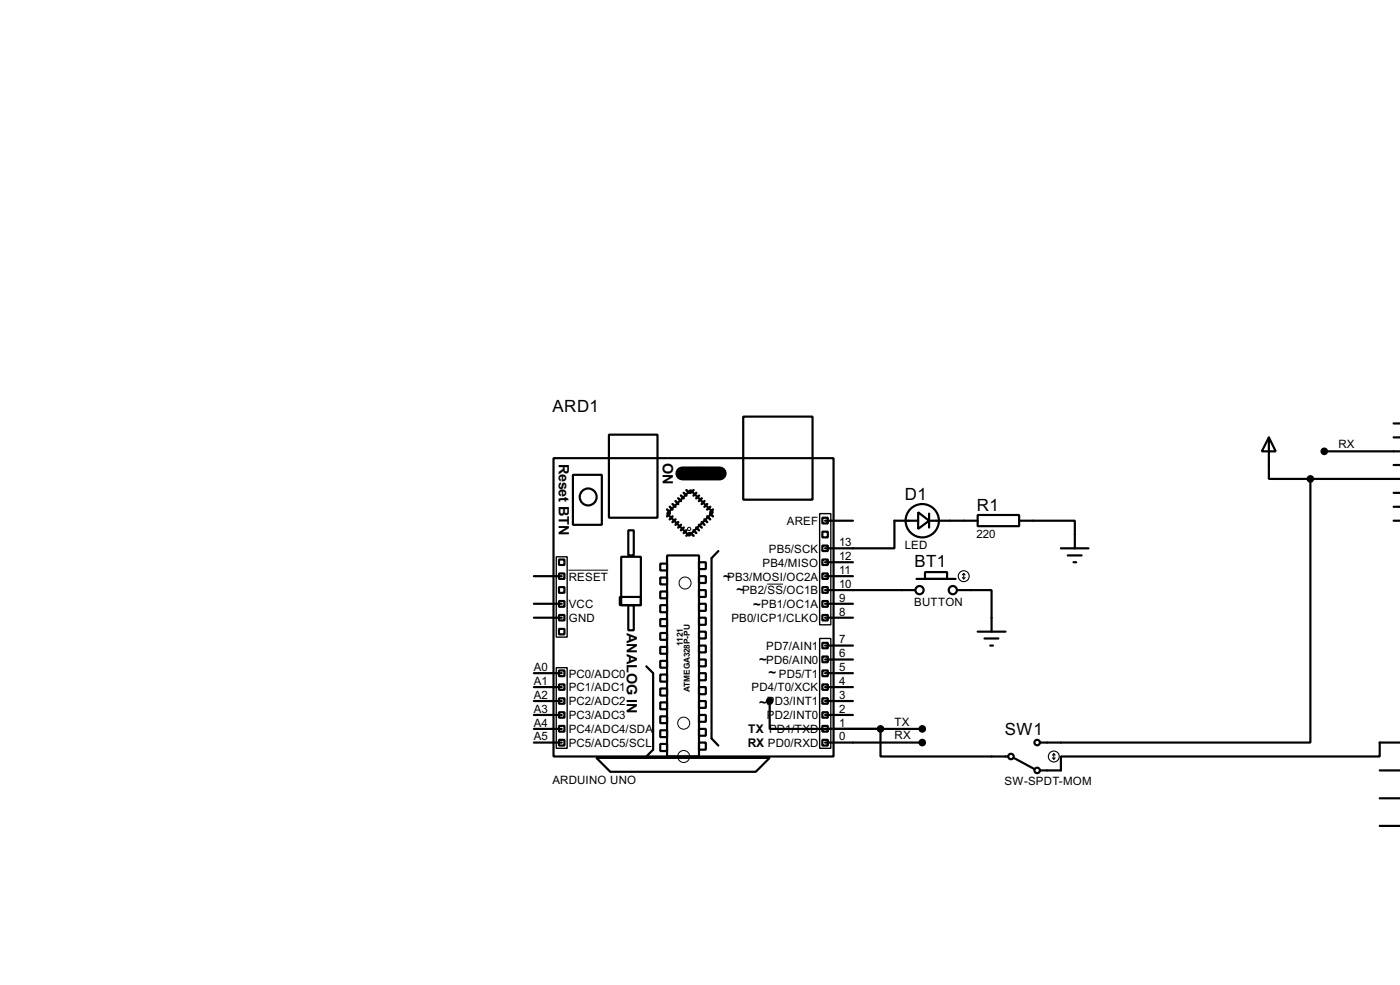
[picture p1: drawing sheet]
<svg xmlns="http://www.w3.org/2000/svg" width="256mm" height="180mm" viewBox="0 0 256 180" stroke-linecap="round" stroke-linejoin="round" font-family="sans-serif">
<g fill="none" stroke="#000" stroke-width=".4">
<path d="M111.6 79.6h8.9v15.2h-8.9zM136.2 76.3h12.7v15.2h-12.7zM255.3 77.5h1.2M101.4 83.9h51.3v54.6h-51.3zM105 86.9h5.3v9.2h-5.3zM115.1 97.1h1v4.6h-1zM126.5 89.7l4.1 4.1-4.3 4.3-4.1-4.1zM127.6 85.7h2v2h-2zM150.7 94.8h1v1h-1zM150.7 99.9h1v1h-1zM150.7 97.3h1v1.1h-1zM151.2 95.3h5.1"/>
<path d="M168.2 93.8l2 1.5-2 1.5zM168.2 95.3h-4.3v5.1h-12.7M170.2 95.3h8.9M170.2 94v2.6M179.1 94.3h7.6v2h-7.6zM186.7 95.3h10.2v5.1M232.5 80.1l1.2 2.5h-2.5zM232.5 80.1v7.6h7.6M240.1 87.7v48.2h-49.5M240.1 87.7h16.4M242.6 82.6h13.9M255.3 95.3h1.2"/>
<path d="M255.3 90.2h1.2M255.3 85.1h1.2M255.3 80.1h1.2M255.3 92.8h1.2M97.8 113.1h5.1M97.8 110.5h5.1M97.8 105.5h5.1M102.4 105h1v1h-1zM102.4 110h1v1.1h-1zM102.4 115.1h1v1h-1zM102.4 112.6h1v1h-1zM102.4 107.5h1v1h-1z"/>
<path d="M102.4 102.4h1v1h-1zM113.6 109.3h3.8v1.5h-3.8zM113.8 101.9h3.6v8.9h-3.6zM115.1 110.8h1v4.6h-1zM121 103.2h1.2v1.2h-1.2zM121 105.7h1.2v1.3h-1.2zM121 108.3h1.2v1.2h-1.2zM121 110.8h1.2v1.3h-1.2zM121 113.3h1.2v1.3h-1.2zM121 115.9h1.2v1.2h-1.2zM121 118.4h1.2v1.3h-1.2zM122.2 101.7h5.9v36.8h-5.9z"/>
<path d="M128.1 102.9h1.2v1.3h-1.2zM128.1 105.5h1.2v1.2h-1.2zM128.1 108h1.2v1.3h-1.2zM128.1 110.5h1.2v1.3h-1.2zM128.1 113.1h1.2v1.3h-1.2zM128.1 115.6h1.2v1.3h-1.2zM128.1 118.2h1.2v1.2h-1.2zM131.6 100.9l-1.2 1.3v33l1.2 1.3M150.7 102.4h1v1h-1zM150.7 105h1v1h-1zM150.7 107.5h1v1h-1zM150.7 110h1v1.1h-1z"/>
<path d="M150.7 112.6h1v1h-1zM150.7 117.7h1v1h-1zM151.2 108h16.5M151.2 118.2h5.1M151.2 113.1h5.1M151.2 110.5h5.1M151.2 105.5h5.1M151.2 102.9h5.1M167.9 106h7.2M169.5 104.7h4v1.3h-4zM175.3 108h6.4v7.6M179.1 115.6h5.1"/>
<path d="M180.4 116.9h2.5M181.4 118.2h.5M194.4 100.4h5M195.6 101.7h2.6M196.7 102.9h.5M97.8 135.9h5.1M97.8 133.4h5.1M97.8 130.9h5.1M97.8 128.3h5.1M97.8 125.8h5.1M97.8 123.2h5.1M102.4 122.7h1v1.1h-1z"/>
<path d="M102.4 125.3h1v1h-1zM102.4 127.8h1v1h-1zM102.4 130.4h1v1h-1zM102.4 132.9h1v1h-1zM102.4 135.4h1v1.1h-1zM109.3 138.7h31.7l-2.5 2.6h-26.7zM118.4 122l1.3 1.2v14l-1.3 1.3M121 121h1.2v1.2h-1.2zM121 123.5h1.2v1.3h-1.2zM121 126h1.2v1.3h-1.2zM121 128.6h1.2v1.2h-1.2zM121 131.1h1.2v1.3h-1.2z"/>
<path d="M121 133.7h1.2v1.2h-1.2zM121 136.2h1.2v1.3h-1.2zM128.1 120.7h1.2v1.3h-1.2zM128.1 123.2h1.2v1.3h-1.2zM128.1 125.8h1.2v1.3h-1.2zM128.1 128.3h1.2v1.3h-1.2zM128.1 130.9h1.2v1.2h-1.2zM128.1 133.4h1.2v1.3h-1.2zM128.1 135.9h1.2v1.3h-1.2zM141 128.3v5.1h20.3v5.1h23.4M150.7 120.2h1v1h-1zM150.7 122.7h1v1.1h-1z"/>
<path d="M150.7 125.3h1v1h-1zM150.7 127.8h1v1h-1zM150.7 130.4h1v1h-1zM150.7 132.9h1v1h-1zM150.7 135.4h1v1.1h-1zM151.2 135.9h17.8M151.2 133.4h17.8M151.2 130.9h5.1M151.2 128.3h5.1M151.2 125.8h5.1M151.2 123.2h5.1M151.2 120.7h5.1"/>
<path d="M185.7 138.7l3.8 2.1M256.5 135.9h-3.7v2.6h-58.4v2.5h-3.8M252.8 146.1h3.7M252.8 141h3.7M252.8 151.2h3.7"/>
<circle cx="107.7" cy="91" r="1.55"/>
<circle cx="168.9" cy="95.3" r="3.1"/>
<circle cx="168.4" cy="108" r=".75"/>
<circle cx="174.5" cy="108" r=".75"/>
<circle cx="185.2" cy="138.5" r=".5"/>
<circle cx="190" cy="135.9" r=".5"/>
<circle cx="190" cy="141" r=".5"/>
</g>
<path d="M125 86.7h6.9" fill="none" stroke="#000" stroke-width="2.6"/>
<g fill="none" stroke="#000" stroke-width=".45">
<path d="M122.2 93.3l.5 .5M122.7 92.8l.5 .5M122.7 94l-.5 .5M123.2 92.3l.6 .5M123.2 94.5l-.5 .6M123.8 91.7l.5 .6M123.8 95.1l-.6 .5M124.3 91.2l.5 .5M124.3 95.6l-.5 .5M124.8 90.7l.5 .5M124.8 96.1l-.5 .5M125.3 90.2l.5 .5"/>
<path d="M125.3 96.6l-.5 .5M125.8 89.7l.5 .5M125.8 97.1l-.5 .5M126.3 97.6l-.5 .5M126.5 97.6l.6 .5M127.1 97.1l.5 .5M127.1 89.7l-.6 .5M127.6 96.6l.5 .5M127.6 90.2l-.5 .5M128.1 96.1l.5 .5M128.1 90.7l-.5 .5M128.6 95.6l.5 .5"/>
<path d="M128.6 91.2l-.5 .5M129.1 95.1l.5 .5M129.1 91.7l-.5 .6M129.6 94.5l.5 .6M129.6 92.3l-.5 .5M130.1 94l.5 .5M130.1 92.8l-.5 .5M130.6 93.3l-.5 .5"/>
</g>
<g fill="none" stroke="#000" stroke-width=".18">
<path d="M104.2 104.4h7.2M140.6 106.9h2.9"/>
<circle cx="126.2" cy="96.8" r=".3"/>
<circle cx="125.5" cy="106.7" r="1.1"/>
<circle cx="125.2" cy="132.4" r="1.1"/>
<circle cx="125.2" cy="138.5" r="1.1"/>
</g>
<path d="M150.2 94h2v20.4h-2zM101.9 101.9h2v14.7h-2zM150.2 116.9h2v20.1h-2zM101.9 122.2h2v14.8h-2z" fill="none" stroke="#000" stroke-width=".25"/>
<g fill="#000" stroke="#000" stroke-width=".4">
<circle cx="240" cy="87.7" r=".5"/>
<circle cx="242.6" cy="82.6" r=".5"/>
<circle cx="141" cy="128.3" r=".5"/>
<circle cx="161.3" cy="133.4" r=".5"/>
<circle cx="168.9" cy="133.4" r=".5"/>
<circle cx="168.9" cy="135.9" r=".5"/>
</g>
<g fill="none" stroke="#000" stroke-width=".2">
<path d="M176.3 105.7l.3 .3M176.6 105v1M176.6 105l-.3 .2M176.6 105l.2 .2M176.8 105.7l-.2 .3M192.8 138.7l.3 .3M193.1 138v1M193.1 138l-.3 .2M193.1 138l.2 .2M193.3 138.7l-.2 .3"/>
<circle cx="176.5" cy="105.5" r="1"/>
<circle cx="193" cy="138.5" r="1"/>
</g>
<g font-size="3.5">
<text x="101.2" y="75.5">ARD1</text>
<text x="165.8" y="91.5">D1</text>
<text x="179" y="93.5">R1</text>
<text x="167.5" y="103.9">BT1</text>
<text x="184.1" y="134.6">SW1</text>
</g>
<g font-size="3">
<text x="102.4" y="84.9" transform="rotate(90 102.4 84.9)">Reset BTN</text>
<text x="121.5" y="84.7" transform="rotate(90 121.5 84.7)">ON</text>
<text x="114.8" y="115.9" transform="rotate(90 114.8 115.9)">ANALOG IN</text>
</g>
<g font-size="2.7">
<text x="132.5" y="106.4">~</text>
<text x="135" y="108.8">~</text>
<text x="138" y="111.4">~</text>
<text x="139.1" y="121.6">~</text>
<text x="140.8" y="123.9">~</text>
<text x="139.1" y="129.5">~</text>
</g>
<g font-size="2.5">
<text x="137" y="136.7">RX PD0/RXD</text>
<text x="137.1" y="134.2">TX PD1/TXD</text>
</g>
<g font-size="2.4">
<text x="245.2" y="82">RX</text>
<text x="140.8" y="101.2">PB5/SCK</text>
<text x="144.1" y="96.1">AREF</text>
<text x="153.7" y="100">13</text>
<text x="165.7" y="100.6">LED</text>
<text x="178.9" y="98.5">220</text>
<text x="104.2" y="106.3">RESET</text>
<text x="133.2" y="106.3">PB3/MOSI/OC2A</text>
<text x="139.7" y="103.7">PB4/MISO</text>
<text x="153.7" y="107.6">10</text>
<text x="153.7" y="105.1">11</text>
<text x="153.7" y="102.5">12</text>
<text x="104.2" y="111.3">VCC</text>
<text x="104.2" y="113.9">GND</text>
<text x="134" y="113.9">PB0/ICP1/CLKO</text>
<text x="135.9" y="108.8">PB2/SS/OC1B</text>
<text x="139.4" y="111.3">PB1/OC1A</text>
<text x="153.7" y="112.7">8</text>
<text x="153.7" y="110.1">9</text>
<text x="167.5" y="111">BUTTON</text>
<text x="140.4" y="119">PD7/AIN1</text>
<text x="153.7" y="117.8">7</text>
<text x="97.8" y="125.4">A1</text>
<text x="97.8" y="122.8">A0</text>
<text x="104.2" y="124">PC0/ADC0</text>
<text x="140.4" y="121.5">PD6/AIN0</text>
<text x="142.7" y="124">PD5/T1</text>
<text x="153.7" y="125.4">4</text>
<text x="153.7" y="122.8">5</text>
<text x="153.7" y="120.3">6</text>
<text x="97.8" y="130.5">A3</text>
<text x="97.8" y="127.9">A2</text>
<text x="104.2" y="131.7">PC3/ADC3</text>
<text x="104.2" y="129.1">PC2/ADC2</text>
<text x="104.2" y="126.6">PC1/ADC1</text>
<text x="137.7" y="126.6">PD4/T0/XCK</text>
<text x="140.5" y="131.7">PD2/INT0</text>
<text x="140.5" y="129.1">PD3/INT1</text>
<text x="153.7" y="130.5">2</text>
<text x="153.7" y="127.9">3</text>
<text x="97.8" y="135.5">A5</text>
<text x="97.8" y="133">A4</text>
<text x="104.2" y="136.7">PC5/ADC5/SCL</text>
<text x="104.2" y="134.2">PC4/ADC4/SDA</text>
<text x="153.7" y="135.5">0</text>
<text x="153.7" y="133">1</text>
<text x="163.9" y="135.3">RX</text>
<text x="163.9" y="132.8">TX</text>
<text x="101.2" y="143.5">ARDUINO UNO</text>
<text x="184" y="143.7">SW-SPDT-MOM</text>
</g>
<g font-size="1.7">
<text x="125.1" y="118.2" transform="rotate(-90 125.1 118.2)">1121</text>
<text x="126.4" y="126.6" transform="rotate(-90 126.4 126.6)">ATMEGA328P-PU</text>
</g>
</svg>
